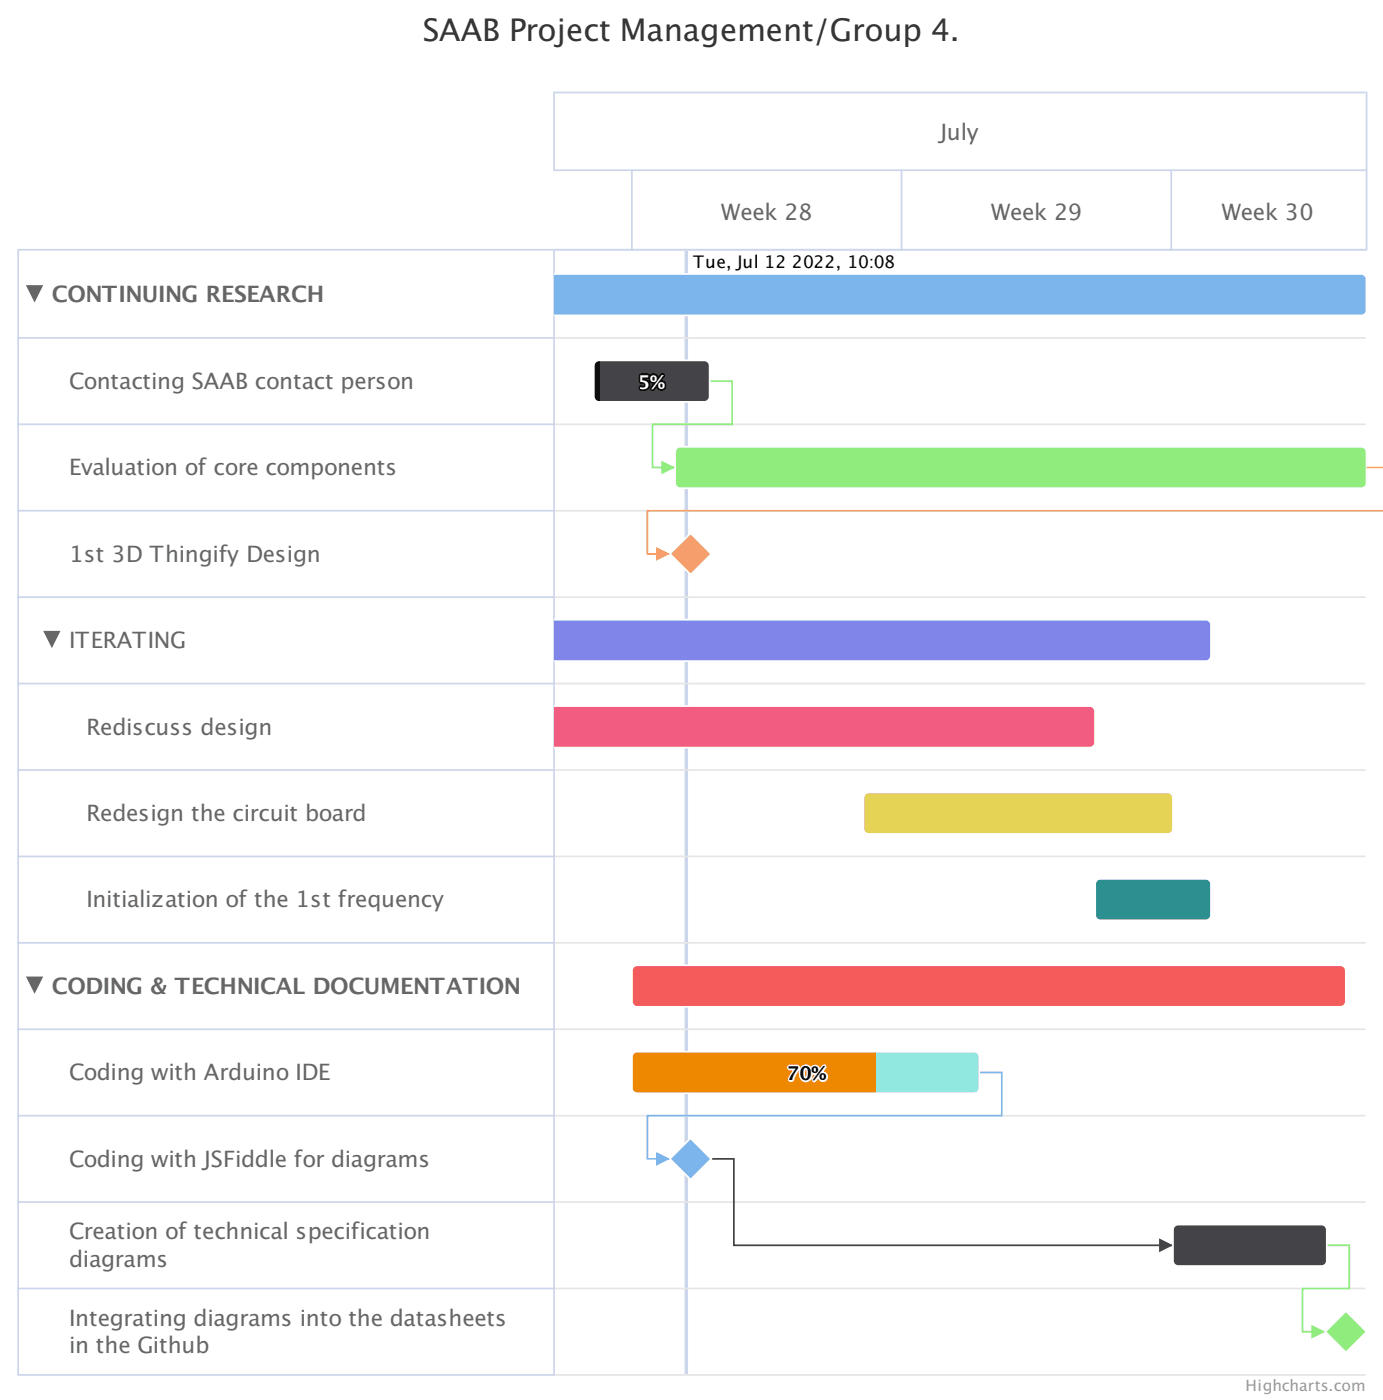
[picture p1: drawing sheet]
<svg xmlns="http://www.w3.org/2000/svg" width="564mm" height="572mm" viewBox="0 0 564 572" stroke-linecap="round" stroke-linejoin="round" font-family="sans-serif">
<path d="M280.1 102.3v458.6" fill="none" stroke="#ccd6eb" stroke-width="1.4" stroke-linecap="butt"/>
<g fill="none" stroke="#e6e6e6" stroke-width=".71" stroke-linecap="butt">
<path d="M226.5 102h330.9M226.5 137.9h330.9M226.5 173.2h330.9M226.5 208.5h330.9M226.5 243.8h330.9M226.5 279h330.9M226.5 314.3h330.9M226.5 349.6h330.9M226.5 384.9h330.9M226.5 420.2h330.9M226.5 455.4h330.9M226.5 490.7h330.9"/>
<path d="M226.5 526h330.9M226.5 561.3h330.9"/>
</g>
<g fill="none" stroke="#ccd6eb" stroke-width=".71" stroke-linecap="butt">
<path d="M226.1 37.4v32.4M557.7 37.4v64.9M226.5 69.5h330.9M257.9 69.8v32.5M367.9 69.8v32.5M478 69.8v32.5M7.1 102h550.3M226.1 102.3v458.6M7.1 137.9h219.4M7.1 173.2h219.4M7.1 208.5h219.4M7.1 243.8h219.4"/>
<path d="M7.1 279h219.4M7.1 314.3h219.4M7.1 349.6h219.4M7.1 384.9h219.4M7.1 420.2h219.4M7.1 455.4h219.4M7.1 490.7h219.4M7.1 526h219.4M7.1 561.3h219.4"/>
</g>
<path d="M289.6 155.6h9.2v17.6h-32.5v17.7h9.2" fill="none" stroke="#90ed7d" stroke-width=".71" stroke-linecap="butt"/>
<path d="M269.9 188l5.6 2.9-5.6 2.8z" fill="#90ed7d"/>
<path d="M557.7 190.9h6.8M564.5 208.5h-300.3v17.6h9.2" fill="none" stroke="#f7a35c" stroke-width=".71" stroke-linecap="butt"/>
<path d="M267.8 223.3l5.6 2.8-5.6 2.9z" fill="#f7a35c"/>
<path d="M399.7 437.8h9.2v17.6h-144.7v17.7h9.2" fill="none" stroke="#7cb5ec" stroke-width=".71" stroke-linecap="butt"/>
<path d="M267.8 470.3l5.6 2.8-5.6 2.8z" fill="#7cb5ec"/>
<path d="M290.3 473.1h9.2v35.3h179.2" fill="none" stroke="#434348" stroke-width=".71" stroke-linecap="butt"/>
<path d="M473.1 505.5l5.6 2.9-5.6 2.8z" fill="#434348"/>
<path d="M541.5 508.4h9.2v17.6h-19.1v17.6h9.2" fill="none" stroke="#90ed7d" stroke-width=".71" stroke-linecap="butt"/>
<path d="M535.2 540.8l5.6 2.8-5.6 2.9z" fill="#90ed7d"/>
<path d="M226.4 111.8l329.8 .1a1.62 1.62 0 0 1 1.2 2v12.7a1.69 1.69 0 0 1-1.8 2.2h-329.2z" fill="#7cb5ec"/>
<path d="M226.4 111.8h329.2l1.1 .3 .7 .8M557.4 127.7l-.7 .8-1.1 .3h-329.2" fill="none" stroke="#fff" stroke-width=".71" stroke-linecap="butt"/>
<path d="M243 147.7l1.5-.6 43.6 .1 1.2 1 .3 1v13.3l-1 1.3-1.1 .2h-43.6l-1.3-1-.2-1.1v-12.7z" fill="#434348"/>
<path d="M243 147.7l1.5-.6 43.6 .1 1.2 1 .3 1v13.3l-1 1.3-1.1 .2h-43.6l-1.3-1-.2-1.1v-12.7zM244.5 147.1l-1.5 .6-.6 1.5v13.3l1 1.3 1.1 .2" fill="none" stroke="#fff" stroke-width=".71" stroke-linecap="butt"/>
<path d="M243 147.7l1.5-.6v16.9a1.96 1.96 0 0 1-2.1-2.1v-12.7z" fill="#000"/>
<path d="M276.1 183l1.5-.6 278.6 .1a1.62 1.62 0 0 1 1.2 2v12.7a1.69 1.69 0 0 1-1.8 2.1h-278l-1.5-.6-.6-1.5v-12.7z" fill="#90ed7d"/>
<path d="M557.4 183.4l-.7-.7-1.1-.3h-278l-1.5 .6-.6 1.5 .1 13.3 1 1.2 1 .3h278l1.1-.3 .7-.7" fill="none" stroke="#fff" stroke-width=".71" stroke-linecap="butt"/>
<path d="M281.9 217.7l8.4 8.4-8.4 8.5-8.5-8.5z" fill="#f7a35c"/>
<path d="M281.9 217.7l8.4 8.4-8.4 8.5-8.5-8.5z" fill="none" stroke="#fff" stroke-width=".71" stroke-linecap="butt"/>
<path d="M226.4 252.9h265.7l1.1 .3 1 1.3v13.3l-.6 1.5-1.5 .6h-265.7z" fill="#8085e9"/>
<path d="M226.4 252.9h265.7l1.5 .7 .6 1.5v13.2l-1 1.3-1.1 .3h-265.7" fill="none" stroke="#fff" stroke-width=".71" stroke-linecap="butt"/>
<path d="M226.4 288.2h218.5l1 .3 1 1.3 .1 13.2-.7 1.5-1.4 .7h-218.5z" fill="#f15c80"/>
<path d="M226.4 288.2h218.5l1.4 .6 .7 1.5-.1 13.3-1 1.3-1 .3h-218.5" fill="none" stroke="#fff" stroke-width=".71" stroke-linecap="butt"/>
<path d="M353 324.1l1.5-.6h122.1l1.1 .3 .9 1.3 .1 13.2-.6 1.5-1.5 .6h-122.1l-1.5-.6-.6-1.5v-12.7z" fill="#e4d354"/>
<path d="M353 324.1l1.5-.6h122.1l1.1 .3 .9 1.3 .1 13.2-.6 1.5-1.5 .6h-122.1l-1.5-.6-.6-1.5v-12.7z" fill="none" stroke="#fff" stroke-width=".71" stroke-linecap="butt"/>
<path d="M447.6 359.4l1.5-.6 43.6 .1 1.3 .9 .2 1.1v13.3l-1 1.2-1.1 .3-43.6-.1-1.2-.9-.3-1.1v-12.7z" fill="#2b908f"/>
<path d="M447.6 359.4l1.5-.6 43.6 .1 1.3 .9 .2 1.1v13.3l-1 1.2-1.1 .3-43.6-.1-1.2-.9-.3-1.1v-12.7z" fill="none" stroke="#fff" stroke-width=".71" stroke-linecap="butt"/>
<path d="M258.5 394.7l1.5-.6h287.2l1 .2 1 1.3 .1 13.3-.6 1.5-1.5 .6h-287.2l-1.5-.6-.6-1.5v-12.7z" fill="#f45b5b"/>
<path d="M258.5 394.7l1.5-.6h287.2l1 .2 1 1.3 .1 13.3-.6 1.5-1.5 .6h-287.2l-1.5-.6-.6-1.5v-12.7z" fill="none" stroke="#fff" stroke-width=".71" stroke-linecap="butt"/>
<path d="M258.5 430l1.5-.7h137.6l1 .3 1 1.3 .1 13.2-.6 1.5-1.5 .7h-137.6l-1.5-.7-.6-1.5v-12.7z" fill="#91e8e1"/>
<path d="M258.5 430l1.5-.7h137.6l1 .3 1 1.3 .1 13.2-.6 1.5-1.5 .7h-137.6l-1.5-.7-.6-1.5v-12.7z" fill="none" stroke="#fff" stroke-width=".71" stroke-linecap="butt"/>
<path d="M258.5 430l1.5-.7h97.4v17l-98-.1-1.2-1-.3-1.1v-12.7z" fill="#e80"/>
<path d="M357.4 429.3h-97.4l-1.5 .7-.6 1.4v12.7l.3 1.1 1.2 1 98 .1" fill="none" stroke="#fff" stroke-width=".71" stroke-linecap="butt"/>
<path d="M281.9 464.6l8.4 8.5-8.4 8.4-8.5-8.4z" fill="#7cb5ec"/>
<path d="M281.9 464.6l8.4 8.5-8.4 8.4-8.5-8.4z" fill="none" stroke="#fff" stroke-width=".71" stroke-linecap="butt"/>
<path d="M479.3 500.5l1.5-.6 59.2 .1 1.2 .9 .3 1.1-.1 13.3-.9 1.2-1.1 .3-59.1-.1-1.3-.9-.3-1.1v-12.7z" fill="#434348"/>
<path d="M479.3 500.5l1.5-.6 59.2 .1 1.2 .9 .3 1.1-.1 13.3-.9 1.2-1.1 .3-59.1-.1-1.3-.9-.3-1.1v-12.7z" fill="none" stroke="#fff" stroke-width=".71" stroke-linecap="butt"/>
<path d="M549.3 535.2l8.1 8.4-8.1 8.5-8.5-8.5z" fill="#90ed7d"/>
<path d="M557.4 543.3l-8.1-8.1-8.5 8.4 8.5 8.5 8.1-8.2" fill="none" stroke="#fff" stroke-width=".71" stroke-linecap="butt"/>
<g fill="none" stroke="#000" stroke-width="1.4">
<path d="M261.4 153.1h3.2v.9h-2.4v1.2a1.94 1.94 0 0 1 2.5 2 1.94 1.94 0 0 1-2.7 1.6l-.7-.1v-.8a1.22 1.22 0 0 0 1.9 .1 1.22 1.22 0 0 0-.3-1.9l-1.5-.1zM266.5 153.8a.79 .79 0 0 1 .7 .7 .79 .79 0 0 1-.7 .8l-.3-.8zM269.7 156.6a.79 .79 0 0 1 .7 .7 .79 .79 0 0 1-.7 .8l-.2-.8zM270.2 153h.7l-4.4 5.9h-.8z"/>
<circle cx="266.7" cy="154.6" r="1.39"/>
<circle cx="270" cy="157.4" r="1.39"/>
</g>
<g fill="none" stroke="#fff" stroke-width="1.4">
<path d="M322 435.4h3.8v.9l-1.7 2.6-.7 2.1h-1.2l.1-.6 2.6-4.1h-2.9zM327.6 435.7a2.23 2.23 0 0 1 2.6 0 2.23 2.23 0 0 1 .9 2.4 2.28 2.28 0 0 1-2.2 3 2.28 2.28 0 0 1-2.2-2.9l.2-1.4zM328.3 436.2l.6-.3a2.73 2.73 0 0 1 .9 3.5 .88 .88 0 0 1-.9 1 .88 .88 0 0 1-.9-1l-.1-1.9zM332.5 436a.79 .79 0 0 1 .7 .8 .79 .79 0 0 1-.7 .8l-.3-.8zM335.7 438.8a.79 .79 0 0 1 .7 .8 .79 .79 0 0 1-.7 .8l-.3-.8zM336.1 435.2h.8l-4.4 5.9h-.8z"/>
<circle cx="332.7" cy="436.8" r="1.39"/>
<circle cx="335.9" cy="439.6" r="1.39"/>
</g>
<g fill="#666">
<path d="M10.6 116.4h7l-3.5 7.1z"/>
<path d="M17.6 257.5h7.1l-3.5 7.1z"/>
<path d="M10.6 398.6h7l-3.5 7.1z"/>
</g>
<path d="M226.5 37.7h330.9M7.4 102.3v458.6" fill="none" stroke="#ccd6eb" stroke-width=".71" stroke-linecap="butt"/>
<text font-size="12.7" fill="#333" x="172.5" y="16.9">SAAB Project Management/Group 4.</text>
<g font-size="9.2" fill="#666">
<text x="383.6" y="57.2">July</text>
<text x="294.4" y="89.6">Week 28</text>
<text x="404.5" y="89.6">Week 29</text>
<text x="498.7" y="89.6">Week 30</text>
<text x="21.2" y="123.5">CONTINUING RESEARCH</text>
<text x="28.2" y="158.8">Contacting SAAB contact person</text>
<text x="28.2" y="194">Evaluation of core components</text>
<text x="28.2" y="229.3">1st 3D Thingify Design</text>
<text x="28.2" y="264.6">ITERATING</text>
<text x="35.3" y="299.9">Rediscuss design</text>
<text x="35.3" y="335.1">Redesign the circuit board</text>
<text x="35.3" y="370.4">Initialization of the 1st frequency</text>
<text x="21.2" y="405.7">CODING &amp; TECHNICAL DOCUMENTATION</text>
<text x="28.2" y="441">Coding with Arduino IDE</text>
<text x="28.2" y="476.2">Coding with JSFiddle for diagrams</text>
<text x="28.2" y="505.9">Creation of technical specification</text>
<text x="28.2" y="517.2">diagrams</text>
<text x="28.2" y="541.2">Integrating diagrams into the datasheets</text>
<text x="28.2" y="552.5">in the Github</text>
</g>
<text font-size="7.8" x="260.3" y="158.8">5%</text>
<text font-size="7.8" fill="#fff" x="321" y="441">70%</text>
<g font-size="7.1">
<text x="282.9" y="109.4">Tue, Jul 12</text>
<text x="323.1" y="109.4">2022, 10:08</text>
</g>
<text font-size="6.3" fill="#999" x="508.4" y="568">Highcharts.com</text>
</svg>
